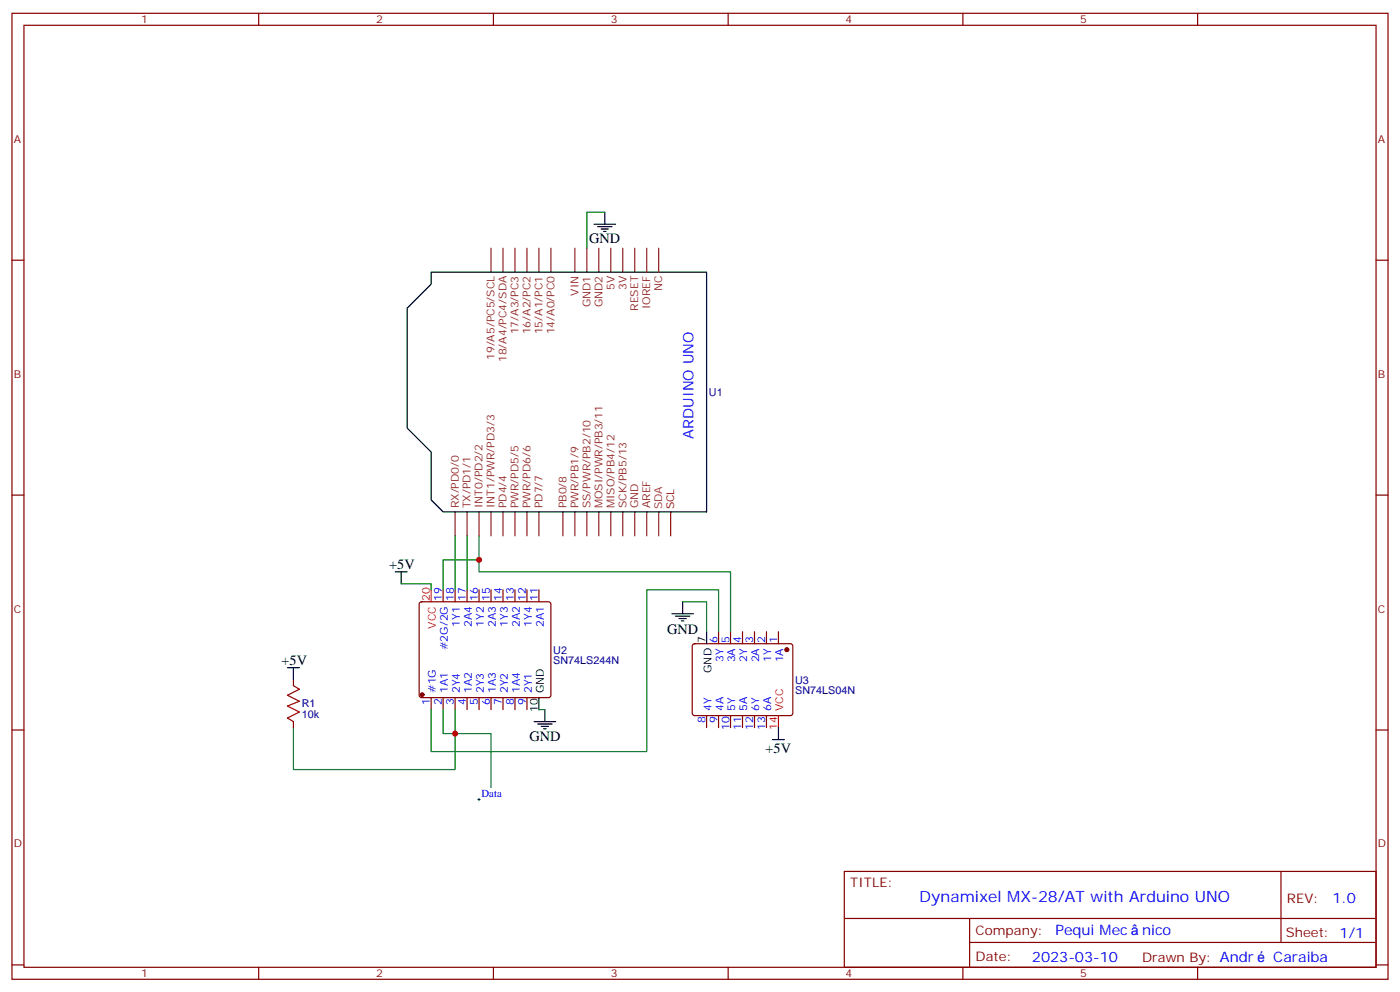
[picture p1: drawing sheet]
<svg xmlns="http://www.w3.org/2000/svg" width="412mm" height="292mm" viewBox="0 0 412 292" stroke-linecap="round" stroke-linejoin="round" font-family="sans-serif">
<g fill="none" stroke="#870000" stroke-width=".35">
<path d="M3.5 3.9h405.4v284.4h-405.4zM7.1 7.4h398.2v277.3h-398.2zM76.2 3.9v3.5M145.3 3.9v3.5M214.5 3.9v3.5M283.6 3.9v3.5M352.8 3.9v3.5M3.5 76.6h3.6M405.3 76.6h3.6M3.5 145.7h3.6M405.3 145.7h3.6M123.7 177.3l.5-.2h37.4l.5 .2 .2 .5-.1 27.1-.6 .5-37.7-.1-.4-.7v-26.8z"/>
<path d="M130.5 173.6v3.5M134.1 173.6v3.5M137.6 173.6v3.5M141.1 173.6v3.5M144.6 173.6v3.5M148.2 173.6v3.5M151.7 173.6v3.5M155.2 173.6v3.5M158.7 173.6v3.5M204.1 189.7l.5-.2h28.2l.5 .2 .2 .5v20l-.7 .4h-28.5l-.4-.7v-19.7zM211.7 185.9v3.6M215.2 185.9v3.6"/>
<path d="M218.7 185.9v3.6M222.2 185.9v3.6M225.8 185.9v3.6M229.3 185.9v3.6M3.5 214.9h3.6M86.4 200.1v1.7M86.4 212.4v1.8M127 205.4v3.5M130.5 205.4v3.5M134.1 205.4v3.5M137.6 205.4v3.5M141.1 205.4v3.5"/>
<path d="M144.6 205.4v3.5M148.2 205.4v3.5M151.7 205.4v3.5M155.2 205.4v3.5M208.1 210.6v3.6M211.7 210.6v3.6M215.2 210.6v3.6M218.7 210.6v3.6M222.2 210.6v3.6M225.8 210.6v3.6M405.3 214.9h3.6M248.7 256.5h156.6v28.2h-156.6z"/>
<path d="M377.3 256.5v20.9M248.7 270.4h156.5M285.6 277.4h119.6M285.6 270.4v14.1M3.5 284h3.6M76.2 284.7v3.6M145.3 284.7v3.6M214.5 284.7v3.6M283.6 284.7v3.6M352.8 284.7v3.6M405.3 284h3.6"/>
</g>
<g fill="none" stroke="#8c2424" stroke-width=".35">
<path d="M144.6 73.1v7M148.2 73.1v7M151.7 73.1v7M155.2 73.1v7M158.7 73.1v7M162.3 73.1v7M169.3 73.1v7M172.9 73.1v7M176.4 73.1v7M179.9 73.1v7M183.4 73.1v7M187 73.1v7"/>
<path d="M190.5 73.1v7M194 73.1v7M134.1 150.7v7M137.6 150.7v7M141.1 150.7v7M144.6 150.7v7M148.2 150.7v7M151.7 150.7v7M155.2 150.7v7M158.7 150.7v7M165.8 150.7v7M169.3 150.7v7"/>
<path d="M172.9 150.7v7M176.4 150.7v7M179.9 150.7v7M183.4 150.7v7M187 150.7v7M190.5 150.7v7"/>
</g>
<path d="M194 150.7v7" fill="none" stroke="#933" stroke-width=".35"/>
<path d="M197.6 150.7v7" fill="none" stroke="#900" stroke-width=".35"/>
<g fill="none" stroke="#000" stroke-width=".35">
<path d="M175 66h6.3M176 66.7h4.3M177.1 67.4h2.1M177.8 68.1h.7M178.2 62.5v3.5M127 80.1h81.1v70.6h-77.6l-3.5-3.6v-14.1l-7.1-7v-35.3l7.1-7.1zM116.4 168.3h3.5M118.2 168.3v3.5M201.1 177.1v3.6M84.7 196.5h3.5M86.4 196.5v3.6M197.9 180.7h6.4"/>
<path d="M199 181.4h4.2M200 182.1h2.1M200.7 182.8h.7M208.1 185.9v3.6M157.3 212.4h6.4M158.4 213.1h4.2M158.7 205.4v3.5M159.5 213.8h2.1M160.2 214.5h.7M160.5 208.9v3.5M227.5 217.7h3.6M229.3 214.2v3.5"/>
</g>
<g fill="#870000" stroke="#870000" stroke-width=".35">
<circle cx="124.4" cy="204.5" r=".53"/>
<circle cx="231.8" cy="191.2" r=".53"/>
</g>
<path d="M127 173.6v3.5M229.3 210.6v3.6" fill="none" stroke="#f00" stroke-width=".35"/>
<path d="M178.2 62.5h-5.3v10.6M134.1 157.7v15.9M137.6 157.7v15.9M141.1 157.7v10.6h74.1v17.6M118.2 171.8h8.8v1.8M141.1 164.8h-10.6v8.8M201.1 177.1h7v8.8M211.7 185.9v-12.3h-21.2v47.6h-63.5v-12.3M130.5 208.9v7h14.1v15.9M134.1 208.9v17.6h-47.7v-12.3M158.7 208.9h1.8" fill="none" stroke="#008700" stroke-width=".35"/>
<path d="M86.4 201.8l1.8 1.1-3.5 1.7 3.5 1.8-3.5 1.4 3.5 1.8-3.5 1.7 1.7 1.1" fill="none" stroke="#a10000" stroke-width=".35"/>
<path d="M140.8 235.3h.7M141.1 235v.7" fill="none" stroke="#000" stroke-width=".29"/>
<g fill="#c00">
<circle cx="134.1" cy="215.9" r=".88"/>
<circle cx="141.1" cy="164.8" r=".88"/>
</g>
<text font-size="4.6" fill="#00f" x="270.8" y="265.5">Dynamixel MX-28/AT with Arduino UNO</text>
<g font-size="4.2">
<text x="173.6" y="71.6">GND</text>
<text x="114.7" y="167.6">+5V</text>
<text x="196.5" y="186.7">GND</text>
<text x="82.9" y="195.8">+5V</text>
<text x="155.9" y="218.1">GND</text>
<text x="225.5" y="221.6">+5V</text>
</g>
<g font-size="4.2" fill="#00f">
<text x="204.3" y="129.2" transform="rotate(-90 204.3 129.2)">ARDUINO UNO</text>
<text x="392.5" y="265.8">1.0</text>
<text x="310.9" y="275.3">Pequi Mec</text>
<text x="336.4" y="275.3">nico</text>
<text x="304" y="283.1">2023-03-10</text>
<text x="375.1" y="283.1">Caraiba</text>
</g>
<g font-size="3.9" fill="#800">
<text x="250.5" y="261.1">TITLE:</text>
<text x="379.1" y="265.8">REV:</text>
<text x="287.4" y="275.3">Company:</text>
<text x="378.7" y="275.9">Sheet: 1/1</text>
<text x="287.4" y="283">Date:</text>
<text x="336.4" y="283.1">Drawn By: Andr</text>
</g>
<g font-size="3.2" fill="#800">
<text x="41.6" y="6.9">1</text>
<text x="110.8" y="6.9">2</text>
<text x="179.9" y="6.9">3</text>
<text x="249.1" y="6.9">4</text>
<text x="318.2" y="6.9">5</text>
<text x="4.1" y="42">A</text>
<text x="405.9" y="42">A</text>
<text x="4.1" y="111.2">B</text>
<text x="405.9" y="111.2">B</text>
<text x="4.1" y="180.3">C</text>
<text x="405.9" y="180.3">C</text>
<text x="4.1" y="249.4">D</text>
<text x="405.9" y="249.4">D</text>
<text x="41.6" y="287.7">1</text>
<text x="110.8" y="287.7">2</text>
<text x="179.9" y="287.7">3</text>
<text x="249.1" y="287.7">4</text>
<text x="318.2" y="287.7">5</text>
</g>
<g font-size="3.2" fill="#8d2323">
<text x="170.4" y="87.1" transform="rotate(-90 170.4 87.1)">VIN</text>
<text x="181" y="85.4" transform="rotate(-90 181 85.4)">5V</text>
<text x="184.5" y="85.4" transform="rotate(-90 184.5 85.4)">3V</text>
<text x="195.1" y="85.8" transform="rotate(-90 195.1 85.8)">NC</text>
<text x="173.9" y="90.5" transform="rotate(-90 173.9 90.5)">GND1</text>
<text x="177.4" y="90.5" transform="rotate(-90 177.4 90.5)">GND2</text>
<text x="188" y="91.5" transform="rotate(-90 188 91.5)">RESET</text>
<text x="191.6" y="91" transform="rotate(-90 191.6 91)">IOREF</text>
<text x="152.8" y="98.4" transform="rotate(-90 152.8 98.4)">17/A3/PC3</text>
<text x="156.3" y="98.4" transform="rotate(-90 156.3 98.4)">16/A2/PC2</text>
<text x="159.8" y="98.4" transform="rotate(-90 159.8 98.4)">15/A1/PC1</text>
<text x="163.3" y="98.4" transform="rotate(-90 163.3 98.4)">14/A0/PC0</text>
<text x="145.7" y="106" transform="rotate(-90 145.7 106)">19/A5/PC5/SCL</text>
<text x="149.2" y="106.6" transform="rotate(-90 149.2 106.6)">18/A4/PC4/SDA</text>
<text x="135.1" y="149.6" transform="rotate(-90 135.1 149.6)">RX/PD0/0</text>
<text x="138.6" y="149.6" transform="rotate(-90 138.6 149.6)">TX/PD1/1</text>
<text x="142.2" y="149.6" transform="rotate(-90 142.2 149.6)">INT0/PD2/2</text>
<text x="145.7" y="149.6" transform="rotate(-90 145.7 149.6)">INT1/PWR/PD3/3</text>
<text x="149.2" y="149.6" transform="rotate(-90 149.2 149.6)">PD4/4</text>
<text x="152.8" y="149.6" transform="rotate(-90 152.8 149.6)">PWR/PD5/5</text>
<text x="156.3" y="149.6" transform="rotate(-90 156.3 149.6)">PWR/PD6/6</text>
<text x="159.8" y="149.6" transform="rotate(-90 159.8 149.6)">PD7/7</text>
<text x="166.9" y="149.6" transform="rotate(-90 166.9 149.6)">PB0/8</text>
<text x="170.4" y="149.6" transform="rotate(-90 170.4 149.6)">PWR/PB1/9</text>
<text x="173.9" y="149.6" transform="rotate(-90 173.9 149.6)">SS/PWR/PB2/10</text>
<text x="177.4" y="149.6" transform="rotate(-90 177.4 149.6)">MOSI/PWR/PB3/11</text>
<text x="181" y="149.6" transform="rotate(-90 181 149.6)">MISO/PB4/12</text>
<text x="184.5" y="149.6" transform="rotate(-90 184.5 149.6)">SCK/PB5/13</text>
<text x="188" y="149.6" transform="rotate(-90 188 149.6)">GND</text>
<text x="191.6" y="149.6" transform="rotate(-90 191.6 149.6)">AREF</text>
</g>
<g font-size="3.2" fill="#000080">
<text x="208.8" y="116.5">U1</text>
<text x="163" y="195.5">SN74LS244N</text>
<text x="163" y="192.4">U2</text>
<text x="234.2" y="201.2">U3</text>
<text x="88.9" y="208.2">R1</text>
<text x="234.2" y="204.4">SN74LS04N</text>
<text x="88.9" y="211.5">10k</text>
</g>
<text font-size="3.2" fill="#933" x="195.1" y="150" transform="rotate(-90 195.1 150)">SDA</text>
<text font-size="3.2" fill="#900" x="198.6" y="150" transform="rotate(-90 198.6 150)">SCL</text>
<g font-size="3.2" fill="#f00">
<text x="126.6" y="177" transform="rotate(-90 126.6 177)">20</text>
<text x="128.4" y="185" transform="rotate(-90 128.4 185)">VCC</text>
<text x="230.7" y="209.3" transform="rotate(-90 230.7 209.3)">VCC</text>
<text x="229" y="214.9" transform="rotate(-90 229 214.9)">14</text>
</g>
<g font-size="3.2" fill="#00f">
<text x="130.2" y="177" transform="rotate(-90 130.2 177)">19</text>
<text x="133.7" y="177" transform="rotate(-90 133.7 177)">18</text>
<text x="137.2" y="177" transform="rotate(-90 137.2 177)">17</text>
<text x="140.8" y="177" transform="rotate(-90 140.8 177)">16</text>
<text x="144.3" y="177" transform="rotate(-90 144.3 177)">15</text>
<text x="147.8" y="177" transform="rotate(-90 147.8 177)">14</text>
<text x="151.3" y="177" transform="rotate(-90 151.3 177)">13</text>
<text x="154.9" y="177" transform="rotate(-90 154.9 177)">12</text>
<text x="158.4" y="177" transform="rotate(-90 158.4 177)">11</text>
<text x="135.5" y="184.4" transform="rotate(-90 135.5 184.4)">1Y1</text>
<text x="139" y="184.6" transform="rotate(-90 139 184.6)">2A4</text>
<text x="142.5" y="184.4" transform="rotate(-90 142.5 184.4)">1Y2</text>
<text x="146" y="184.6" transform="rotate(-90 146 184.6)">2A3</text>
<text x="149.6" y="184.4" transform="rotate(-90 149.6 184.4)">1Y3</text>
<text x="153.1" y="184.6" transform="rotate(-90 153.1 184.6)">2A2</text>
<text x="156.6" y="184.4" transform="rotate(-90 156.6 184.4)">1Y4</text>
<text x="160.2" y="184.6" transform="rotate(-90 160.2 184.6)">2A1</text>
<text x="131.9" y="191.4" transform="rotate(-90 131.9 191.4)">#2G/2G</text>
<text x="211.3" y="189.3" transform="rotate(-90 211.3 189.3)">6</text>
<text x="214.8" y="189.3" transform="rotate(-90 214.8 189.3)">5</text>
<text x="218.4" y="189.3" transform="rotate(-90 218.4 189.3)">4</text>
<text x="221.9" y="189.3" transform="rotate(-90 221.9 189.3)">3</text>
<text x="225.4" y="189.3" transform="rotate(-90 225.4 189.3)">2</text>
<text x="229" y="189.3" transform="rotate(-90 229 189.3)">1</text>
<text x="213.1" y="194.8" transform="rotate(-90 213.1 194.8)">3Y</text>
<text x="216.6" y="195" transform="rotate(-90 216.6 195)">3A</text>
<text x="220.1" y="194.8" transform="rotate(-90 220.1 194.8)">2Y</text>
<text x="223.7" y="195" transform="rotate(-90 223.7 195)">2A</text>
<text x="227.2" y="194.8" transform="rotate(-90 227.2 194.8)">1Y</text>
<text x="230.7" y="195" transform="rotate(-90 230.7 195)">1A</text>
<text x="126.6" y="207.5" transform="rotate(-90 126.6 207.5)">1</text>
<text x="128.4" y="204" transform="rotate(-90 128.4 204)">#1G</text>
<text x="130.2" y="207.5" transform="rotate(-90 130.2 207.5)">2</text>
<text x="131.9" y="204" transform="rotate(-90 131.9 204)">1A1</text>
<text x="133.7" y="207.5" transform="rotate(-90 133.7 207.5)">3</text>
<text x="135.5" y="204" transform="rotate(-90 135.5 204)">2Y4</text>
<text x="137.2" y="207.5" transform="rotate(-90 137.2 207.5)">4</text>
<text x="139" y="204" transform="rotate(-90 139 204)">1A2</text>
<text x="140.8" y="207.5" transform="rotate(-90 140.8 207.5)">5</text>
<text x="142.5" y="204" transform="rotate(-90 142.5 204)">2Y3</text>
<text x="144.3" y="207.5" transform="rotate(-90 144.3 207.5)">6</text>
<text x="146" y="204" transform="rotate(-90 146 204)">1A3</text>
<text x="147.8" y="207.5" transform="rotate(-90 147.8 207.5)">7</text>
<text x="149.6" y="204" transform="rotate(-90 149.6 204)">2Y2</text>
<text x="151.3" y="207.5" transform="rotate(-90 151.3 207.5)">8</text>
<text x="153.1" y="204" transform="rotate(-90 153.1 204)">1A4</text>
<text x="154.9" y="207.5" transform="rotate(-90 154.9 207.5)">9</text>
<text x="156.6" y="204" transform="rotate(-90 156.6 204)">2Y1</text>
<text x="209.5" y="209.3" transform="rotate(-90 209.5 209.3)">4Y</text>
<text x="213.1" y="209.3" transform="rotate(-90 213.1 209.3)">4A</text>
<text x="216.6" y="209.3" transform="rotate(-90 216.6 209.3)">5Y</text>
<text x="220.1" y="209.3" transform="rotate(-90 220.1 209.3)">5A</text>
<text x="223.7" y="209.3" transform="rotate(-90 223.7 209.3)">6Y</text>
<text x="227.2" y="209.3" transform="rotate(-90 227.2 209.3)">6A</text>
<text x="207.8" y="212.8" transform="rotate(-90 207.8 212.8)">8</text>
<text x="211.3" y="212.8" transform="rotate(-90 211.3 212.8)">9</text>
<text x="214.8" y="214.9" transform="rotate(-90 214.8 214.9)">10</text>
<text x="218.4" y="214.9" transform="rotate(-90 218.4 214.9)">11</text>
<text x="221.9" y="214.9" transform="rotate(-90 221.9 214.9)">12</text>
<text x="225.4" y="214.9" transform="rotate(-90 225.4 214.9)">13</text>
<text x="141.8" y="234.5">Data</text>
</g>
<g font-size="3.2">
<text x="207.8" y="189.3" transform="rotate(-90 207.8 189.3)">7</text>
<text x="209.5" y="198.1" transform="rotate(-90 209.5 198.1)">GND</text>
<text x="158.4" y="209.6" transform="rotate(-90 158.4 209.6)">10</text>
<text x="160.2" y="204" transform="rotate(-90 160.2 204)">GND</text>
</g>
</svg>
